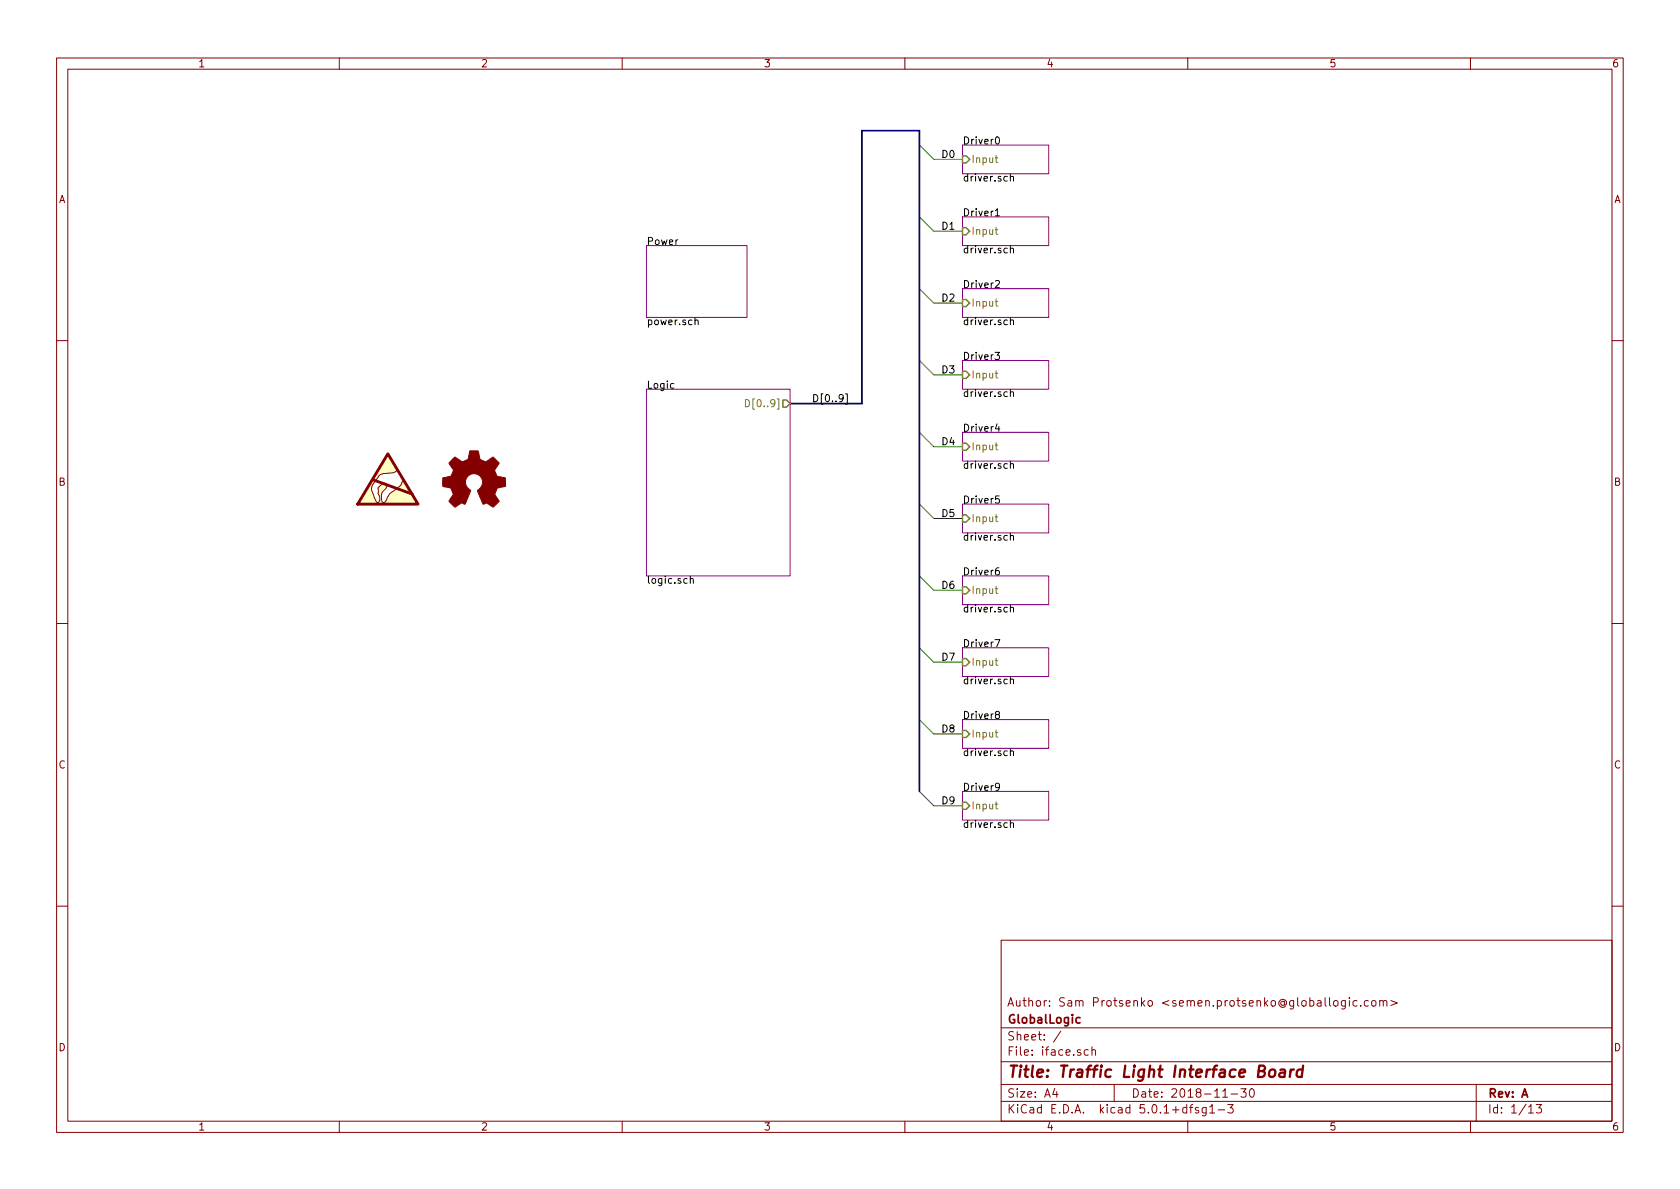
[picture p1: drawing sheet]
<svg xmlns="http://www.w3.org/2000/svg" width="297mm" height="210mm" viewBox="0 0 297 210" stroke-linecap="round" stroke-linejoin="round" font-family="sans-serif">
<g fill="none" stroke="#840000" stroke-width=".18">
<path d="M10 10.3h277v189.9h-277zM12 12.2h273v186.1h-273zM60 10.3v1.9M110 10.3v1.9M160 10.3v1.9M210 10.3v1.9M260 10.3v1.9M10 60.2h2M285 60.2h2M68.5 80.2l1.8 2.9-.7 .5-1.4 .1a1.5 1.5 0 0 0-1.6 1l-.1 .3a1.84 1.84 0 0 0-.4 2.6l.1 .3a1.05 1.05 0 0 0 .6 1 .98 .98 0 0 0 .1-1.6v-.4a.98 .98 0 0 1 .6-1.2 .48 .48 0 0 1 .6-.2 .48 .48 0 0 1 .3 .5l-.1 .3a1.94 1.94 0 0 0-.7 2.4l.1 .2 .3-.1a5.8 5.8 0 0 1 2.6-2.7l.3-.5a.75 .75 0 0 1 .6-.6l2.5 4.2h-10.8zM10 110.3h2M285 110.3h2"/>
<path d="M10 160.2h2M177 166.3h108v32h-108zM235.9 177.1l.2-.2 .4 .2v.7l-.2 .1-.4-.1zM237.9 176.9v1.2l-.3 .3h-.4M237.9 177l-.5-.1-.2 .3 .1 .6h.6M238.6 176.4v.2M238.6 176.9v1M239.9 177l-.4-.1-.3 .3 .1 .6 .2 .1 .4-.1M240.6 177.8v.1M241.9 177l-.4-.1-.3 .3 .1 .6 .2 .1 .4-.1M242.6 177.1l.2-.2 .4 .2v.7l-.2 .1-.4-.1zM243.9 177.1l.2-.2 .4 .1 .1 .9"/>
<path d="M243.9 176.9v1M244.6 177.1l.2-.2 .3 .1 .1 .9M245.9 176.9l1.2 .5-1.2 .4M285 160.2h2M60 198.3v1.9M110 198.3v1.9M160 198.3v1.9M177 194.8h108M177 191.8h108M177 187.8h108M177 181.8h108M186.5 192.5l-.4 1h1"/>
<path d="M186.8 193v1M187.6 182.3l-1.3 2M192.4 185.7l-.4-.1-.3 .3 .1 .6 .2 .1 .4-.1M193.1 185.7a.37 .37 0 0 1 .6 .1v.8M193.1 185.1v1.5M197 191.8v3M210 198.3v1.9M210.3 195.8h.6M210.9 195.3l-.4 .2v1.3M211.9 195.9l-.4-.1-.2 .2 .1 .3 .5 .1v.3h-.6M213.3 195.8v1.2l-.3 .3h-.4M213.3 195.9l-.5-.1-.3 .3 .1 .6 .2 .1 .5-.1"/>
<path d="M213.9 195.8l.4-.5v1.5M213.9 196.8h.9M215.4 196.3h1.1M216.2 194h.8M217.1 195.3h.9l-.5 .6 .5 .1v.7l-.2 .1-.7-.1M217.7 193.5h1.1M219.4 192.5h.9l-.5 .6 .5 .1v.7l-.3 .1-.6-.1M221.1 192.6l.2-.1a.8 .8 0 0 1 .5 .8 .8 .8 0 0 1-.5 .7 1 1 0 0 1-.2-1.4zM260 198.3v1.9M261 191.8v6.5M270.3 195.8l.4-.5v1.5M270.3 196.8h.8"/>
<path d="M271.6 195.3h.9l-.4 .6 .4 .1v.7l-.2 .1-.7-.1"/>
</g>
<path d="M224.7 189.2a.53 .53 0 0 1 .8 .3l-.1 .6a.56 .56 0 0 1-.5 .4 .56 .56 0 0 1-.5-.4v-.6zM226.4 189.2h.8l-.1 1.2M227.2 189.6l-.7 .1a.4 .4 0 0 0-.3 .3 .4 .4 0 0 0 .2 .4l.7-.1M228.2 189.1l-.2 1.3M228.8 189.1a.54 .54 0 0 0-.6 .4M230.3 189.2a.68 .68 0 0 0-1 .3l-.1 .6 .2 .2 .2 .1 .6-.1M230.4 188.4l-.3 2" fill="none" stroke="#840000" stroke-width=".41"/>
<path d="M191 180l-.5-.1-.3 .3 .1 .6 .2 .1 .5-.1" fill="none" stroke="#840000" stroke-width=".3"/>
<path d="M170.2 25.6h15.2v5.1h-15.2zM170.2 38.3h15.2v5.1h-15.2zM114.3 43.4h17.8v12.7h-17.8zM170.2 51h15.2v5.1h-15.2zM114.3 68.8h25.4v33h-25.4zM170.2 63.7h15.2v5.1h-15.2zM170.2 76.4h15.2v5.1h-15.2zM170.2 89.1h15.2v5.1h-15.2zM170.2 101.8h15.2v5.1h-15.2zM170.2 114.5h15.2v5.1h-15.2zM170.2 127.2h15.2v5.1h-15.2zM170.2 139.9h15.2v5.1h-15.2z" fill="none" stroke="#840084" stroke-width=".18"/>
<g fill="none" stroke="#000" stroke-width=".18">
<path d="M176 37.3l.4-.4v1.3M176 38.2h.7M176.1 24.3l.2-.1a.69 .69 0 0 1 .4 .6 .69 .69 0 0 1-.4 .7l-.2-.2-.1-.3zM178.6 31.3l.2-.1h.3l.1 .8M178.6 30.8v1.2M122.9 56.7l.2-.1h.3v.8M122.9 56.2v1.2M176 49.7l.5-.1 .2 .4v.2l-.8 .7h.8M178.6 44l.2-.1h.3l.1 .8M178.6 56.7l.2-.1h.3l.1 .8M178.6 43.5v1.2M178.6 56.2v1.2"/>
<path d="M119.2 67.9l-.4-.1-.3 .2 .2 .6h.5M149.5 69.6h.3v1.9h-.3M175.9 62.3h.8l-.4 .5 .4 .1-.1 .6-.5 .1-.2-.2M176.3 74.9l-.3 .9h.8M176.6 75.4v.9M178.6 69.4l.2-.1h.3l.1 .8M178.6 68.9v1.2M176.7 87.7h-.7v.6l.2-.1 .4 .1 .1 .5-.2 .2-.5-.2M178.6 82.1l.2-.1h.3l.1 .8M178.6 94.8l.2-.1h.3l.1 .8M178.6 81.6v1.2M178.6 94.3v1.2"/>
<path d="M122 102.4l.2-.1 .3 .1 .1 .7M122 101.9v1.2M175.9 113.1h.9l-.6 1.3M176.6 100.4l-.4 .1a.87 .87 0 0 0 0 1.2l.5-.2v-.5l-.5-.1-.2 .2M178.6 107.5l.2-.1h.3l.1 .8M178.6 107v1.2M178.6 119.7v1.2M176.2 126.4l-.2-.2v-.3l.2-.1 .4 .1 .1 .3-.6 .2-.1 .2v.2l.2 .3 .4-.1 .1-.2v-.3l-.2-.1M176.7 139.1l-.2 .2-.4-.1-.1-.1v-.5l.2-.1h.3l.2 .3a.97 .97 0 0 1-.2 .9l-.4 .1M178.6 120.2l.2-.1h.3l.1 .8M178.6 132.9l.2-.1h.3l.1 .8M178.6 132.4v1.2"/>
<path d="M178.6 145.6l.2-.1h.3l.1 .8M178.6 145.1v1.2"/>
</g>
<path d="M162.6 25.6l2.5 2.6h5.1M162.6 38.3l2.5 2.6h5.1M162.6 51l2.5 2.6h5.1M162.6 63.7l2.5 2.6h5.1M162.6 76.4l2.5 2.6h5.1M162.6 89.1l2.5 2.6h5.1M162.6 101.8l2.5 2.6h5.1M162.6 114.5l2.5 2.6h5.1M162.6 127.2l2.5 2.6h5.1M162.6 139.9l2.5 2.6h5.1" fill="none" stroke="#008400" stroke-width=".18"/>
<path d="M139.7 71.4h12.7v-48.3h10.2v116.8" fill="none" stroke="#000084" stroke-width=".3"/>
<g fill="none" stroke="#848400" stroke-width=".18">
<path d="M175.9 27.9h.5M176.1 27.5v1.1l.3 .1M175.9 40.6h.5M175.9 53.3h.5M176.1 40.2v1.1l.3 .1M176.1 52.9v1.1l.3 .1M131.8 70.7a.64 .64 0 0 1 .7 .6 .64 .64 0 0 1-.7 .6zM175.9 66h.5M175.9 78.7h.5M176.1 65.6v1.1l.3 .1M176.1 78.3v1.1l.3 .1M175.9 91.4h.5"/>
<path d="M176.1 91v1.1l.3 .1M175.9 104.1h.5M175.9 116.8h.5M176.1 103.7v1.1l.3 .1M176.1 116.4v1.1l.3 .1M175.9 129.5h.5M176.1 129.1v1.1l.3 .1M175.9 142.2h.5M176.1 141.8v1.1l.3 .1"/>
</g>
<path d="M170.2 27.6h.6l.6 .6-.6 .6h-.6zM170.2 40.3h.6l.6 .6-.6 .6h-.6zM170.2 53h.6l.6 .6-.6 .6h-.6zM138.4 70.7h.7l.6 .7-.6 .6h-.7zM170.2 65.7h.6l.6 .6-.6 .6h-.6zM170.2 78.4h.6l.6 .6-.6 .6h-.6zM170.2 91.1h.6l.6 .6-.6 .6h-.6zM170.2 103.8h.6l.6 .6-.6 .6h-.6zM170.2 116.5h.6l.6 .6-.6 .6h-.6zM170.2 129.2h.6l.6 .6-.6 .6h-.6zM170.2 141.9h.6l.6 .6-.6 .6h-.6z" fill="none" stroke="#848400" stroke-width=".25"/>
<path d="M68.5 80.2l1.8 2.9-.7 .5-1.4 .1a1.5 1.5 0 0 0-1.6 1l-.1 .3a1.84 1.84 0 0 0-.4 2.6l.1 .3a1.05 1.05 0 0 0 .6 1 .98 .98 0 0 0 .1-1.6v-.4a.98 .98 0 0 1 .6-1.2 .48 .48 0 0 1 .6-.2 .48 .48 0 0 1 .3 .5l-.1 .3a1.94 1.94 0 0 0-.7 2.4l.1 .2 .3-.1a5.8 5.8 0 0 1 2.6-2.7l.3-.5a.75 .75 0 0 1 .6-.6l2.5 4.2h-10.8z" fill="#ffffc2" stroke="#ffffc2" stroke-width=".18"/>
<path d="M65.9 84.8l7 2.6M68.6 80.3l5.3 8.8h-10.7z" fill="none" stroke="#840000" stroke-width=".51"/>
<path d="M79.9 81.3l.6-.5 .8 .6a.62 .62 0 0 0 1 0l.2-.1a1.62 1.62 0 0 0 .5-1.3l.1-.3 1.5 .1 .1 .7a.74 .74 0 0 0 .7 1l.5 .2 1.3-.9 1 1.1-.4 .6a.75 .75 0 0 0-.1 1.2l.2 .5 1.5 .3v1.5l-1.4 .3-.1 .1a1.23 1.23 0 0 0-.3 1.2l.7 1-.1 .2-1 .9-.8-.6a.54 .54 0 0 0-.9 .1l-1.1-2.4a2.33 2.33 0 0 0 .9-1.9 1.54 1.54 0 0 0-2.5-.7 1.54 1.54 0 0 0 .4 2.5l-1 2.5a.69 .69 0 0 0-1.1 .1l-.7 .4-1-1.1 .8-1.2-.3-.5a.71 .71 0 0 0-.9-.7l-.7-.2v-1.5l.4-.1a1.11 1.11 0 0 0 1.3-.7 .72 .72 0 0 0-.2-1.2l-.4-.6z" fill="#840000" stroke="#840000" stroke-width=".18"/>
<text font-size="2.8" fill="#840000" x="178" y="190.5">Title: Traffic Light Interface Board</text>
<g font-size="2.1" fill="#840000">
<text x="178" y="178">Author: Sam Protsenko &lt;semen.protsenko@globallogic.com&gt;</text>
<text x="178" y="184">Sheet: /</text>
<text x="178" y="181">GlobalLogic</text>
<text x="178" y="186.7">File: iface.sch</text>
<text x="178" y="196.9">KiCad E.D.A. kicad 5.0.1+dfsg1-3</text>
<text x="178" y="194.1">Size: A4</text>
<text x="200" y="194.1">Date: 2018-11-30</text>
<text x="263" y="194.1">Rev: A</text>
<text x="263" y="196.9">Id: 1/13</text>
</g>
<g font-size="1.8" fill="#840000">
<text x="35" y="11.9">1</text>
<text x="85" y="11.9">2</text>
<text x="135" y="11.9">3</text>
<text x="185" y="11.9">4</text>
<text x="235" y="11.9">5</text>
<text x="285" y="11.9">6</text>
<text x="10.4" y="35.9">A</text>
<text x="285.4" y="35.9">A</text>
<text x="10.4" y="85.9">B</text>
<text x="285.4" y="85.9">B</text>
<text x="10.4" y="135.9">C</text>
<text x="285.4" y="135.9">C</text>
<text x="10.4" y="185.9">D</text>
<text x="285.4" y="185.9">D</text>
<text x="35" y="199.9">1</text>
<text x="85" y="199.9">2</text>
<text x="135" y="199.9">3</text>
<text x="185" y="199.9">4</text>
<text x="235" y="199.9">5</text>
<text x="285" y="199.9">6</text>
</g>
<g font-size="1.8">
<text x="166.4" y="27.9">D0</text>
<text x="170.2" y="25.5">Driver0</text>
<text x="170.2" y="32.1">driver.sch</text>
<text x="166.4" y="40.6">D1</text>
<text x="170.2" y="38.2">Driver1</text>
<text x="114.3" y="43.3">Power</text>
<text x="170.2" y="44.8">driver.sch</text>
<text x="166.4" y="53.3">D2</text>
<text x="170.2" y="50.9">Driver2</text>
<text x="114.3" y="57.5">power.sch</text>
<text x="170.2" y="57.5">driver.sch</text>
<text x="170.2" y="63.6">Driver3</text>
<text x="114.3" y="68.7">Logic</text>
<text x="143.5" y="71.1">D[0..9]</text>
<text x="166.4" y="66">D3</text>
<text x="170.2" y="70.2">driver.sch</text>
<text x="170.2" y="76.3">Driver4</text>
<text x="166.4" y="78.7">D4</text>
<text x="170.2" y="82.9">driver.sch</text>
<text x="170.2" y="89">Driver5</text>
<text x="166.4" y="91.4">D5</text>
<text x="170.2" y="95.6">driver.sch</text>
<text x="170.2" y="101.7">Driver6</text>
<text x="114.3" y="103.2">logic.sch</text>
<text x="166.4" y="104.1">D6</text>
<text x="170.2" y="108.3">driver.sch</text>
<text x="166.4" y="116.8">D7</text>
<text x="170.2" y="114.4">Driver7</text>
<text x="170.2" y="121">driver.sch</text>
<text x="166.4" y="129.5">D8</text>
<text x="170.2" y="127.1">Driver8</text>
<text x="170.2" y="133.7">driver.sch</text>
<text x="166.4" y="142.2">D9</text>
<text x="170.2" y="139.8">Driver9</text>
<text x="170.2" y="146.4">driver.sch</text>
</g>
<g font-size="1.8" fill="#848400">
<text x="171.7" y="28.8">Input</text>
<text x="171.7" y="41.5">Input</text>
<text x="171.7" y="54.2">Input</text>
<text x="171.7" y="66.9">Input</text>
<text x="132.8" y="72">D[0..9]</text>
<text x="171.7" y="79.6">Input</text>
<text x="171.7" y="92.3">Input</text>
<text x="171.7" y="105">Input</text>
<text x="171.7" y="117.7">Input</text>
<text x="171.7" y="130.4">Input</text>
<text x="171.7" y="143.1">Input</text>
</g>
</svg>
